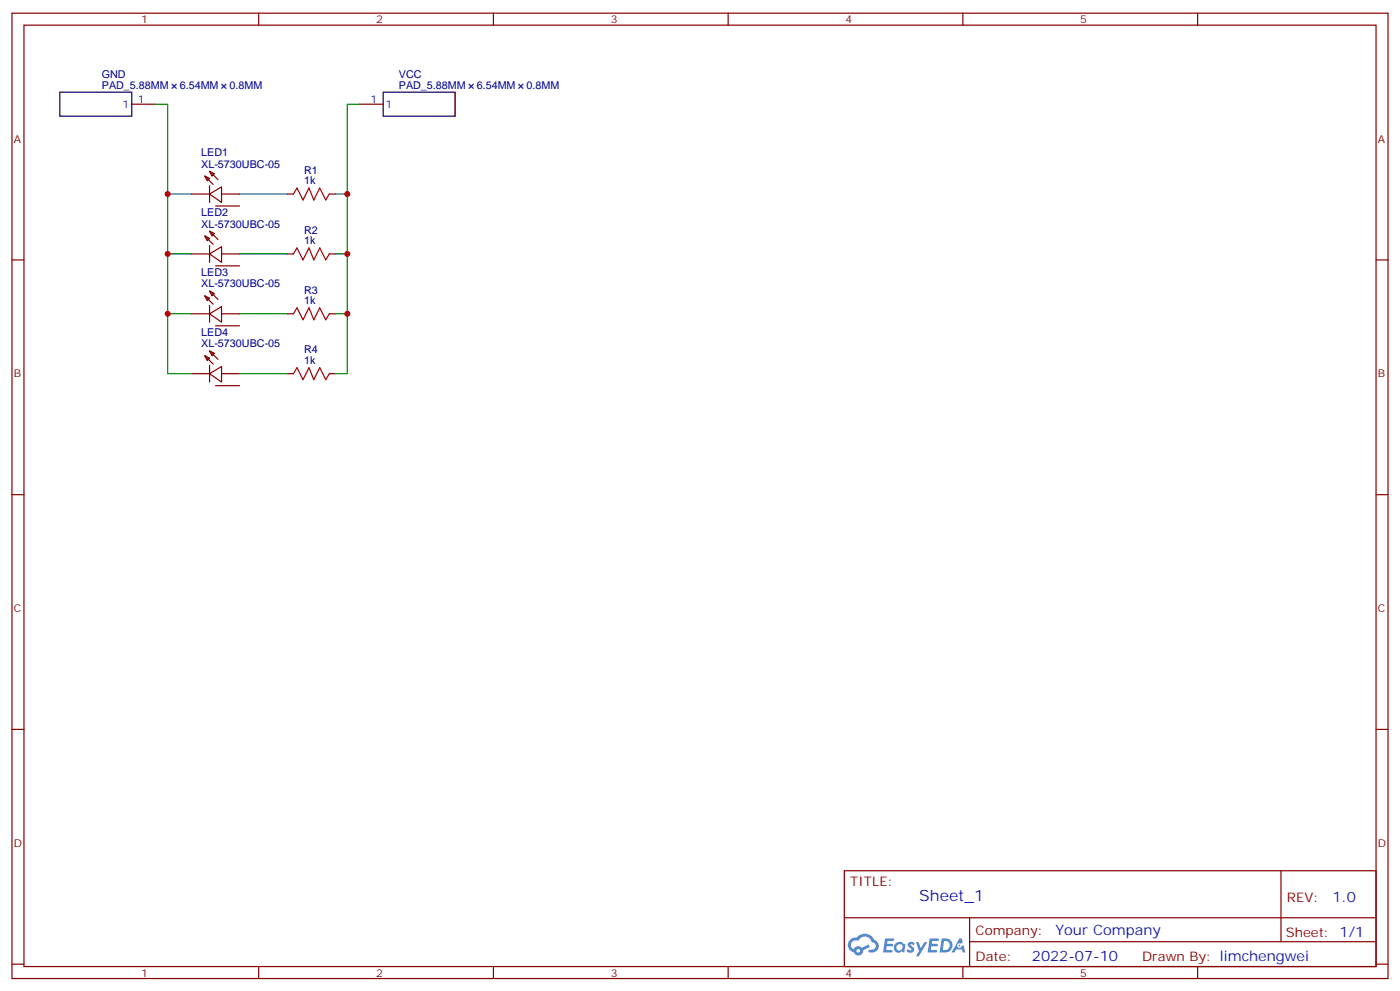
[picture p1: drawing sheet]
<svg xmlns="http://www.w3.org/2000/svg" width="412mm" height="292mm" viewBox="0 0 412 292" stroke-linecap="round" stroke-linejoin="round" font-family="sans-serif">
<g fill="none" stroke="#870000" stroke-width=".35">
<path d="M3.5 3.9h405.4v284.3h-405.4zM7.1 7.4h398.2v277.3h-398.2zM76.2 3.9v3.5M145.3 3.9v3.5M214.5 3.9v3.5M283.6 3.9v3.5M352.8 3.9v3.5M3.5 76.6h3.6M405.3 76.6h3.6M3.5 145.7h3.6M405.3 145.7h3.6M3.5 214.8h3.6"/>
<path d="M405.3 214.8h3.6M248.7 256.5h156.6v28.2h-156.6zM377.3 256.5v20.9M248.7 270.3h156.5M285.6 277.4h119.6M285.6 270.3v14.1M3.5 284h3.6M76.2 284.7v3.5M145.3 284.7v3.5M214.5 284.7v3.5M283.6 284.7v3.5M352.8 284.7v3.5"/>
<path d="M405.3 284h3.6"/>
</g>
<g fill="#5487ff">
<path d="M267.7 277.6a1.22 1.22 0 0 1 1.7 .3l-.4 .6a.47 .47 0 0 0-.3-.4 .47 .47 0 0 0-.5 .2l.1 .2a1.14 1.14 0 0 1 .8 1.8 1.14 1.14 0 0 1-1.9-.1l-.2-.1 .5-.6 .7 .4a.29 .29 0 0 0 .3-.2 .29 .29 0 0 0-.2-.3 1.04 1.04 0 0 1-.6-1.8z"/>
<path d="M260.7 276.4h2.4l.3 .2-.2 .5h-1.8l-.1 .9h1.5l.3 .4-.3 .3h-1.6l-.2 1.1 1.7 .1 .2 .3-.2 .3-2.6 .1z"/>
<path d="M273.8 276.4h2.4l.3 .2-.1 .5h-1.8l-.2 .9h1.6l.3 .4-.4 .3h-1.6l-.1 1.1 1.7 .1 .2 .3-.2 .3h-2.6z"/>
<path d="M282.6 276.4h.7l.3 1.3-.6 .3a.69 .69 0 0 0-1 .2 .69 .69 0 0 0 .4 1 .69 .69 0 0 0 .9-.6l.5-.3 .6 2.2h-.8l-.2-.8h-1.8l-.5 .8h-.8z"/>
<path d="M269.8 277.5h.8l.6 1.8 1.1-1.8h.9l-2.6 4.2h-.8l.9-1.6z"/>
<path d="M277.4 276.4l-.6 4.2h1.3a2.11 2.11 0 0 0 2.5-2.2 2.11 2.11 0 0 0-2.5-2zM278.1 277.1a1.39 1.39 0 0 1 1.7 1.5 1.39 1.39 0 0 1-1.8 1.2h-.3z"/>
<path d="M263.7 278a1.54 1.54 0 0 0-.1 2.2 1.54 1.54 0 0 0 2.2 .1l.6 .3 .3-2.3-.2-.3h-.4a1.49 1.49 0 0 0-2.4 0zM264 279a.94 .94 0 0 1 1.8 0 .94 .94 0 0 1-1.8 0z"/>
<path d="M250.4 276.8a2.18 2.18 0 0 0 1.1 3.7 1.44 1.44 0 0 0 1.6 .9 1.44 1.44 0 0 0 1.2-1.5l2-1-.5-.7-1.9 1a1.47 1.47 0 0 0-2.4 .4 1.39 1.39 0 0 1-.7-1.9 1.39 1.39 0 0 1 2-.5 2.12 2.12 0 0 1 2.2-1.3 2.12 2.12 0 0 1 1.9 1.7 1.14 1.14 0 0 1 1.1 1.4 1.14 1.14 0 0 1-1.7 .7 .43 .43 0 0 0-.5 .4 .43 .43 0 0 0 .4 .5 1.98 1.98 0 0 0 2.5-1.3 1.98 1.98 0 0 0-1.2-2.5 3.1 3.1 0 0 0-5.3-.7l-.9 .1zM252.3 280.1a.55 .55 0 0 1 1.1 0 .55 .55 0 0 1-1.1 0z"/>
<circle cx="282.6" cy="278.5" r=".26"/>
</g>
<g fill="none" stroke="#870000" stroke-width=".35">
<path d="M38.8 30.7h7.1M105.8 30.7h7.1M56.4 57.2h5.3M60.3 51.9l1.4 .7-.7 .7zM60.3 51.9l2.5 2.4M61.7 57.2l3.6-2.2v4.6zM61.7 50.4l1.4 .8-.7 .7zM61.7 54.7v4.9M61.7 50.4l2.5 2.5M65.3 57.2h5.3M84.7 57.2h1.7M97 57.2h1.8"/>
<path d="M56.4 74.8h5.3M60.3 69.5l1.4 .7-.7 .7zM60.3 69.5l2.5 2.5M61.7 74.8l3.6-2.1v4.6zM61.7 68.1l1.4 .7-.7 .7zM61.7 72.3v5M61.7 68.1l2.5 2.5M63.5 60.7h7.1M63.5 78.3h7.1M65.3 74.8h5.3M84.7 74.8h1.7M97 74.8h1.8"/>
<path d="M56.4 92.4h5.3M60.3 87.1l1.4 .7-.7 .7zM60.3 87.1l2.5 2.5M61.7 92.4l3.6-2.1v4.6zM61.7 85.7l1.4 .7-.7 .7zM61.7 90v4.9M61.7 85.7l2.5 2.5M63.5 96h7.1M65.3 92.4h5.3M84.7 92.4h1.7M97 92.4h1.8M56.4 110.1h5.3"/>
<path d="M60.3 104.8l1.4 .7-.7 .7zM60.3 104.8l2.5 2.4M61.7 110.1l3.6-2.1v4.5zM61.7 103.4l1.4 .7-.7 .7zM61.7 107.6v4.9M61.7 103.4l2.5 2.4M63.5 113.6h7.1M65.3 110.1h5.3M84.7 110.1h1.7M97 110.1h1.8"/>
</g>
<path d="M86.4 57.2l1.1-1.8 1.8 3.5 1.7-3.5 1.4 3.5 1.8-3.5 1.8 3.5 1-1.7M86.4 74.8l1.1-1.8 1.8 3.6 1.7-3.6 1.4 3.6 1.8-3.6 1.8 3.6 1-1.8M86.4 92.4l1.1-1.7 1.8 3.5 1.7-3.5 1.4 3.5 1.8-3.5 1.8 3.5 1-1.8M86.4 110.1l1.1-1.8 1.8 3.5 1.7-3.5 1.4 3.5 1.8-3.5 1.8 3.5 1-1.7" fill="none" stroke="#a10000" stroke-width=".35"/>
<path d="M45.9 30.7h3.5v79.4h7M105.8 30.7h-3.5v79.4h-3.5M49.4 57.2h7M70.6 57.2h14.1M98.8 57.2h3.5M49.4 74.8h7M70.6 74.8h14.1M98.8 74.8h3.5M49.4 92.4h7M70.6 92.4h14.1M98.8 92.4h3.5M70.6 110.1h14.1" fill="none" stroke="#008700" stroke-width=".35"/>
<path d="M17.6 27.2h21.2v7h-21.2zM112.9 27.2h21.2v7h-21.2z" fill="none" stroke="#000" stroke-width=".35"/>
<g fill="#c00">
<circle cx="49.4" cy="92.4" r=".88"/>
<circle cx="49.4" cy="74.8" r=".88"/>
<circle cx="49.4" cy="57.1" r=".88"/>
<circle cx="102.3" cy="92.4" r=".88"/>
<circle cx="102.3" cy="74.8" r=".88"/>
<circle cx="102.3" cy="57.1" r=".88"/>
</g>
<text font-size="4.6" fill="#00f" x="270.8" y="265.5">Sheet_1</text>
<g font-size="4.2" fill="#00f">
<text x="392.5" y="265.7">1.0</text>
<text x="310.9" y="275.3">Your Company</text>
<text x="304" y="283.1">2022-07-10</text>
</g>
<g font-size="3.9" fill="#800">
<text x="250.5" y="261.1">TITLE:</text>
<text x="379.1" y="265.7">REV:</text>
<text x="287.4" y="275.3">Company:</text>
<text x="378.7" y="275.9">Sheet: 1/1</text>
<text x="287.4" y="282.9">Date:</text>
<text x="336.4" y="283">Drawn By: limchengwei</text>
</g>
<g font-size="3.2" fill="#800">
<text x="41.6" y="6.9">1</text>
<text x="110.8" y="6.9">2</text>
<text x="179.9" y="6.9">3</text>
<text x="249.1" y="6.9">4</text>
<text x="318.2" y="6.9">5</text>
<text x="4.1" y="42">A</text>
<text x="405.9" y="42">A</text>
<text x="4.1" y="111.1">B</text>
<text x="405.9" y="111.1">B</text>
<text x="4.1" y="180.3">C</text>
<text x="405.9" y="180.3">C</text>
<text x="4.1" y="249.4">D</text>
<text x="405.9" y="249.4">D</text>
<text x="41.6" y="287.7">1</text>
<text x="110.8" y="287.7">2</text>
<text x="179.9" y="287.7">3</text>
<text x="249.1" y="287.7">4</text>
<text x="318.2" y="287.7">5</text>
</g>
<g font-size="3.2" fill="#000080">
<text x="30" y="22.9">GND</text>
<text x="117.5" y="22.9">VCC</text>
<text x="30" y="26.1">PAD_5.88MM</text>
<text x="52.9" y="26.1">6.54MM</text>
<text x="67.6" y="26.1">0.8MM</text>
<text x="117.5" y="26.1">PAD_5.88MM</text>
<text x="140.4" y="26.1">6.54MM</text>
<text x="155.1" y="26.1">0.8MM</text>
<text x="59.3" y="46.1">LED1</text>
<text x="59.3" y="49.4">XL-5730UBC-05</text>
<text x="89.6" y="51.2">R1</text>
<text x="89.6" y="54.3">1k</text>
<text x="59.3" y="63.7">LED2</text>
<text x="59.3" y="67">XL-5730UBC-05</text>
<text x="89.6" y="72">1k</text>
<text x="89.6" y="68.8">R2</text>
<text x="59.3" y="81.4">LED3</text>
<text x="59.3" y="84.7">XL-5730UBC-05</text>
<text x="89.6" y="89.6">1k</text>
<text x="89.6" y="86.5">R3</text>
<text x="59.3" y="99">LED4</text>
<text x="59.3" y="102.3">XL-5730UBC-05</text>
<text x="89.6" y="107.2">1k</text>
<text x="89.6" y="104.1">R4</text>
</g>
<g font-size="3.2" fill="#00f">
<text x="36.1" y="31.8">1</text>
<text x="40.6" y="30.3">1</text>
<text x="109.1" y="30.3">1</text>
<text x="113.6" y="31.8">1</text>
</g>
</svg>
